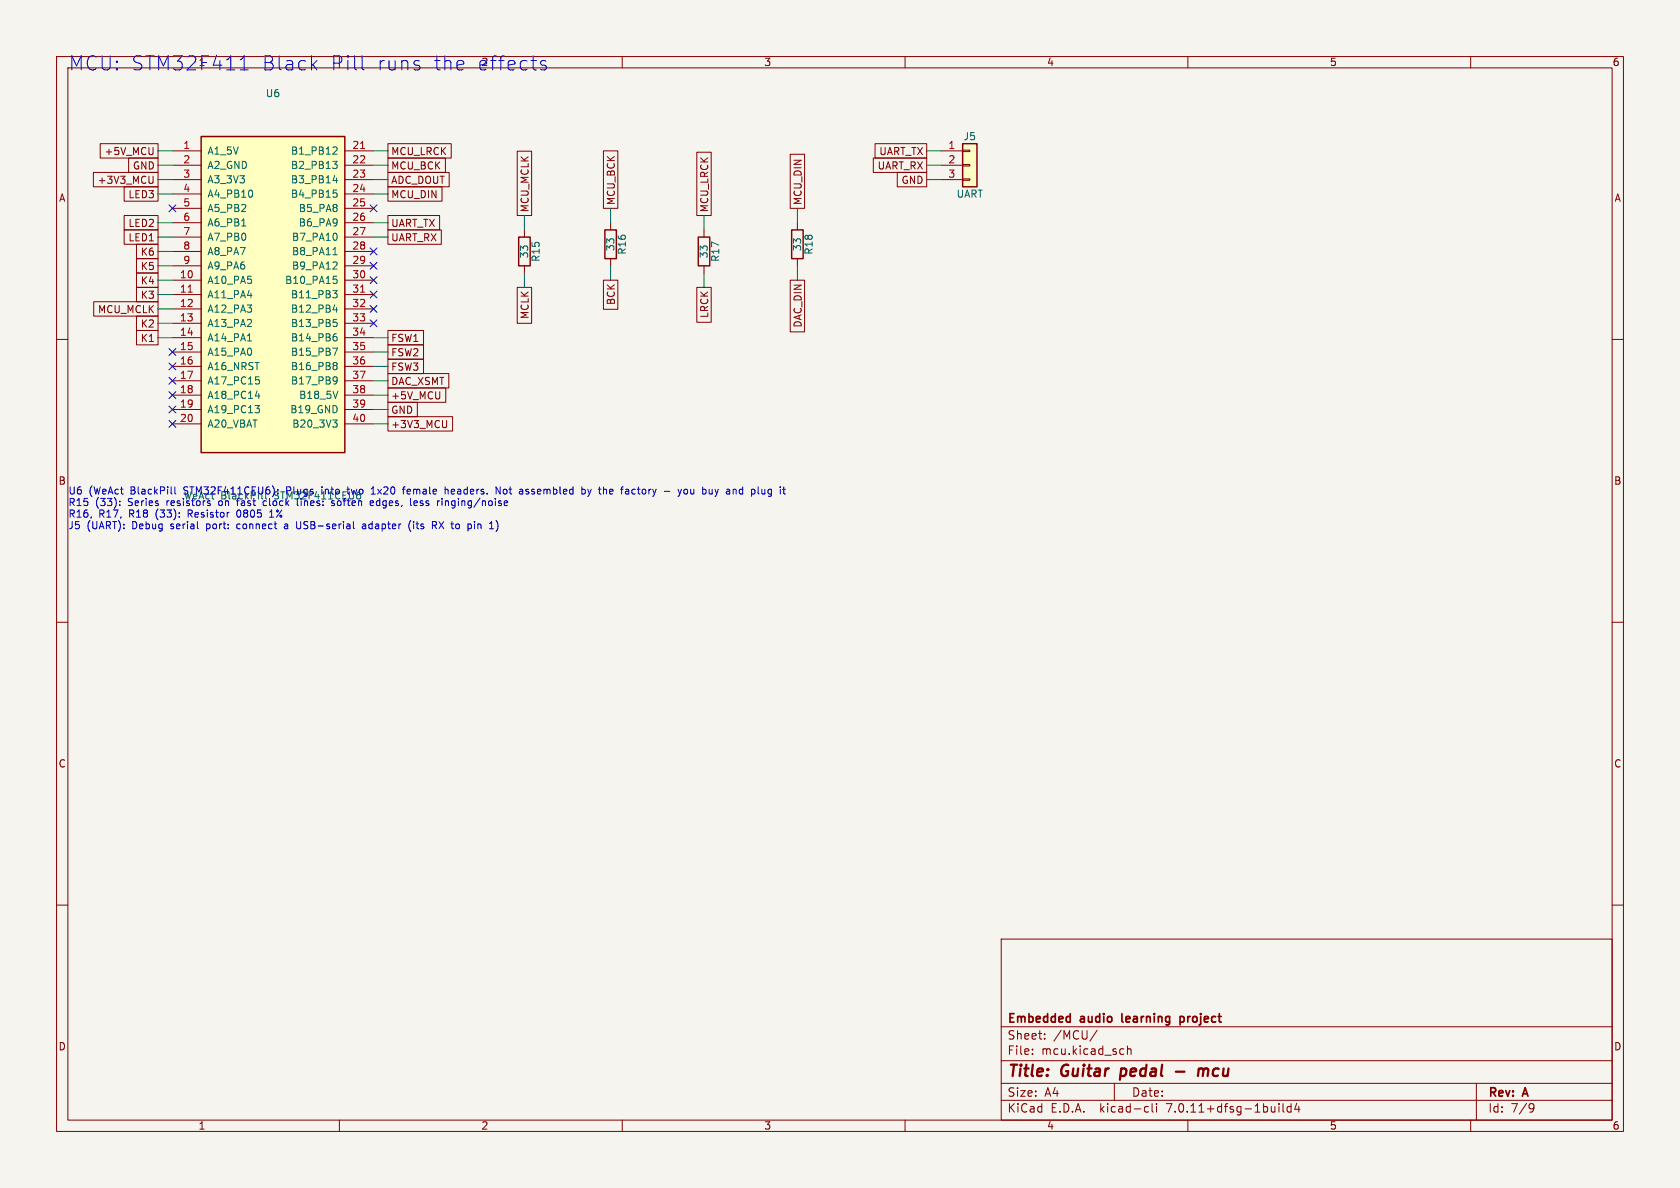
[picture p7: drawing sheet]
(kicad_sch
 (version 20230121)
 (generator eeschema)
 (paper "A4")
 (title_block
  (title "Guitar pedal - mcu")
  (company "Embedded audio learning project")
  (rev "A"))
 (lib_symbols
  (symbol "pedal:BlackPill_F411"
   (pin_names
    (offset 1.016)) (in_bom yes) (on_board yes)
   (property "Reference" "U" (at 0 35.56 0) (effects (font (size 1.27 1.27))))
   (property "Value" "BlackPill_F411" (at 0 -35.56 0) (effects (font (size 1.27 1.27))))
   (property "Footprint" "pedal:BlackPill_Sockets" (at 0 -38.1 0) (effects (font (size 1.27 1.27)) hide))
   (property "Datasheet" "https://stm32-base.org/boards/STM32F411CEU6-WeAct-Black-Pill-V2.0.html" (at 0 -40.64 0) (effects (font (size 1.27 1.27)) hide))
   (symbol "BlackPill_F411_0_1"
    (rectangle (start -12.7 27.94) (end 12.7 -27.94) (stroke (width 0.254) (type default)) (fill (type background))))
   (symbol "BlackPill_F411_1_1"
    (pin passive line (at -17.78 25.4 0) (length 5.08) (name "A1_5V" (effects (font (size 1.27 1.27)))) (number "1" (effects (font (size 1.27 1.27)))))
    (pin passive line (at -17.78 22.86 0) (length 5.08) (name "A2_GND" (effects (font (size 1.27 1.27)))) (number "2" (effects (font (size 1.27 1.27)))))
    (pin passive line (at -17.78 20.32 0) (length 5.08) (name "A3_3V3" (effects (font (size 1.27 1.27)))) (number "3" (effects (font (size 1.27 1.27)))))
    (pin bidirectional line (at -17.78 17.78 0) (length 5.08) (name "A4_PB10" (effects (font (size 1.27 1.27)))) (number "4" (effects (font (size 1.27 1.27)))))
    (pin bidirectional line (at -17.78 15.24 0) (length 5.08) (name "A5_PB2" (effects (font (size 1.27 1.27)))) (number "5" (effects (font (size 1.27 1.27)))))
    (pin bidirectional line (at -17.78 12.7 0) (length 5.08) (name "A6_PB1" (effects (font (size 1.27 1.27)))) (number "6" (effects (font (size 1.27 1.27)))))
    (pin bidirectional line (at -17.78 10.16 0) (length 5.08) (name "A7_PB0" (effects (font (size 1.27 1.27)))) (number "7" (effects (font (size 1.27 1.27)))))
    (pin bidirectional line (at -17.78 7.62 0) (length 5.08) (name "A8_PA7" (effects (font (size 1.27 1.27)))) (number "8" (effects (font (size 1.27 1.27)))))
    (pin bidirectional line (at -17.78 5.08 0) (length 5.08) (name "A9_PA6" (effects (font (size 1.27 1.27)))) (number "9" (effects (font (size 1.27 1.27)))))
    (pin bidirectional line (at -17.78 2.54 0) (length 5.08) (name "A10_PA5" (effects (font (size 1.27 1.27)))) (number "10" (effects (font (size 1.27 1.27)))))
    (pin bidirectional line (at -17.78 0 0) (length 5.08) (name "A11_PA4" (effects (font (size 1.27 1.27)))) (number "11" (effects (font (size 1.27 1.27)))))
    (pin bidirectional line (at -17.78 -2.54 0) (length 5.08) (name "A12_PA3" (effects (font (size 1.27 1.27)))) (number "12" (effects (font (size 1.27 1.27)))))
    (pin bidirectional line (at -17.78 -5.08 0) (length 5.08) (name "A13_PA2" (effects (font (size 1.27 1.27)))) (number "13" (effects (font (size 1.27 1.27)))))
    (pin bidirectional line (at -17.78 -7.62 0) (length 5.08) (name "A14_PA1" (effects (font (size 1.27 1.27)))) (number "14" (effects (font (size 1.27 1.27)))))
    (pin bidirectional line (at -17.78 -10.16 0) (length 5.08) (name "A15_PA0" (effects (font (size 1.27 1.27)))) (number "15" (effects (font (size 1.27 1.27)))))
    (pin bidirectional line (at -17.78 -12.7 0) (length 5.08) (name "A16_NRST" (effects (font (size 1.27 1.27)))) (number "16" (effects (font (size 1.27 1.27)))))
    (pin bidirectional line (at -17.78 -15.24 0) (length 5.08) (name "A17_PC15" (effects (font (size 1.27 1.27)))) (number "17" (effects (font (size 1.27 1.27)))))
    (pin bidirectional line (at -17.78 -17.78 0) (length 5.08) (name "A18_PC14" (effects (font (size 1.27 1.27)))) (number "18" (effects (font (size 1.27 1.27)))))
    (pin bidirectional line (at -17.78 -20.32 0) (length 5.08) (name "A19_PC13" (effects (font (size 1.27 1.27)))) (number "19" (effects (font (size 1.27 1.27)))))
    (pin passive line (at -17.78 -22.86 0) (length 5.08) (name "A20_VBAT" (effects (font (size 1.27 1.27)))) (number "20" (effects (font (size 1.27 1.27)))))
    (pin bidirectional line (at 17.78 25.4 180) (length 5.08) (name "B1_PB12" (effects (font (size 1.27 1.27)))) (number "21" (effects (font (size 1.27 1.27)))))
    (pin bidirectional line (at 17.78 22.86 180) (length 5.08) (name "B2_PB13" (effects (font (size 1.27 1.27)))) (number "22" (effects (font (size 1.27 1.27)))))
    (pin bidirectional line (at 17.78 20.32 180) (length 5.08) (name "B3_PB14" (effects (font (size 1.27 1.27)))) (number "23" (effects (font (size 1.27 1.27)))))
    (pin bidirectional line (at 17.78 17.78 180) (length 5.08) (name "B4_PB15" (effects (font (size 1.27 1.27)))) (number "24" (effects (font (size 1.27 1.27)))))
    (pin bidirectional line (at 17.78 15.24 180) (length 5.08) (name "B5_PA8" (effects (font (size 1.27 1.27)))) (number "25" (effects (font (size 1.27 1.27)))))
    (pin bidirectional line (at 17.78 12.7 180) (length 5.08) (name "B6_PA9" (effects (font (size 1.27 1.27)))) (number "26" (effects (font (size 1.27 1.27)))))
    (pin bidirectional line (at 17.78 10.16 180) (length 5.08) (name "B7_PA10" (effects (font (size 1.27 1.27)))) (number "27" (effects (font (size 1.27 1.27)))))
    (pin bidirectional line (at 17.78 7.62 180) (length 5.08) (name "B8_PA11" (effects (font (size 1.27 1.27)))) (number "28" (effects (font (size 1.27 1.27)))))
    (pin bidirectional line (at 17.78 5.08 180) (length 5.08) (name "B9_PA12" (effects (font (size 1.27 1.27)))) (number "29" (effects (font (size 1.27 1.27)))))
    (pin bidirectional line (at 17.78 2.54 180) (length 5.08) (name "B10_PA15" (effects (font (size 1.27 1.27)))) (number "30" (effects (font (size 1.27 1.27)))))
    (pin bidirectional line (at 17.78 0 180) (length 5.08) (name "B11_PB3" (effects (font (size 1.27 1.27)))) (number "31" (effects (font (size 1.27 1.27)))))
    (pin bidirectional line (at 17.78 -2.54 180) (length 5.08) (name "B12_PB4" (effects (font (size 1.27 1.27)))) (number "32" (effects (font (size 1.27 1.27)))))
    (pin bidirectional line (at 17.78 -5.08 180) (length 5.08) (name "B13_PB5" (effects (font (size 1.27 1.27)))) (number "33" (effects (font (size 1.27 1.27)))))
    (pin bidirectional line (at 17.78 -7.62 180) (length 5.08) (name "B14_PB6" (effects (font (size 1.27 1.27)))) (number "34" (effects (font (size 1.27 1.27)))))
    (pin bidirectional line (at 17.78 -10.16 180) (length 5.08) (name "B15_PB7" (effects (font (size 1.27 1.27)))) (number "35" (effects (font (size 1.27 1.27)))))
    (pin bidirectional line (at 17.78 -12.7 180) (length 5.08) (name "B16_PB8" (effects (font (size 1.27 1.27)))) (number "36" (effects (font (size 1.27 1.27)))))
    (pin bidirectional line (at 17.78 -15.24 180) (length 5.08) (name "B17_PB9" (effects (font (size 1.27 1.27)))) (number "37" (effects (font (size 1.27 1.27)))))
    (pin passive line (at 17.78 -17.78 180) (length 5.08) (name "B18_5V" (effects (font (size 1.27 1.27)))) (number "38" (effects (font (size 1.27 1.27)))))
    (pin passive line (at 17.78 -20.32 180) (length 5.08) (name "B19_GND" (effects (font (size 1.27 1.27)))) (number "39" (effects (font (size 1.27 1.27)))))
    (pin passive line (at 17.78 -22.86 180) (length 5.08) (name "B20_3V3" (effects (font (size 1.27 1.27)))) (number "40" (effects (font (size 1.27 1.27)))))))
  (symbol "Device:R"
   (pin_numbers hide)
   (pin_names
    (offset 0)) (in_bom yes) (on_board yes)
   (property "Reference" "R" (at 2.032 0 90) (effects (font (size 1.27 1.27))))
   (property "Value" "R" (at 0 0 90) (effects (font (size 1.27 1.27))))
   (property "Footprint" "" (at -1.778 0 90) (effects (font (size 1.27 1.27)) hide))
   (property "Datasheet" "~" (at 0 0 0) (effects (font (size 1.27 1.27)) hide))
   (symbol "R_0_1"
    (rectangle (start -1.016 -2.54) (end 1.016 2.54) (stroke (width 0.254) (type default)) (fill (type none))))
   (symbol "R_1_1"
    (pin passive line (at 0 3.81 270) (length 1.27) (name "~" (effects (font (size 1.27 1.27)))) (number "1" (effects (font (size 1.27 1.27)))))
    (pin passive line (at 0 -3.81 90) (length 1.27) (name "~" (effects (font (size 1.27 1.27)))) (number "2" (effects (font (size 1.27 1.27)))))))
  (symbol "Connector_Generic:Conn_01x03"
   (pin_names
    (offset 1.016) hide) (in_bom yes) (on_board yes)
   (property "Reference" "J" (at 0 5.08 0) (effects (font (size 1.27 1.27))))
   (property "Value" "Conn_01x03" (at 0 -5.08 0) (effects (font (size 1.27 1.27))))
   (property "Footprint" "" (at 0 0 0) (effects (font (size 1.27 1.27)) hide))
   (property "Datasheet" "~" (at 0 0 0) (effects (font (size 1.27 1.27)) hide))
   (symbol "Conn_01x03_1_1"
    (rectangle (start -1.27 -2.413) (end 0 -2.667) (stroke (width 0.1524) (type default)) (fill (type none)))
    (rectangle (start -1.27 0.127) (end 0 -0.127) (stroke (width 0.1524) (type default)) (fill (type none)))
    (rectangle (start -1.27 2.667) (end 0 2.413) (stroke (width 0.1524) (type default)) (fill (type none)))
    (rectangle (start -1.27 3.81) (end 1.27 -3.81) (stroke (width 0.254) (type default)) (fill (type background)))
    (pin passive line (at -5.08 2.54 0) (length 3.81) (name "Pin_1" (effects (font (size 1.27 1.27)))) (number "1" (effects (font (size 1.27 1.27)))))
    (pin passive line (at -5.08 0 0) (length 3.81) (name "Pin_2" (effects (font (size 1.27 1.27)))) (number "2" (effects (font (size 1.27 1.27)))))
    (pin passive line (at -5.08 -2.54 0) (length 3.81) (name "Pin_3" (effects (font (size 1.27 1.27)))) (number "3" (effects (font (size 1.27 1.27))))))))
 (text "MCU: STM32F411 Black Pill runs the effects" (at 12 10 0) (effects (font (size 2.5 2.5)) (justify left top)))
 (symbol
  (lib_id "pedal:BlackPill_F411") (at 48.26 52.07 0) (unit 1) (in_bom yes) (on_board yes) (dnp no)
  (property "Reference" "U6" (at 48.26 16.51 0) (effects (font (size 1.27 1.27))))
  (property "Value" "WeAct BlackPill STM32F411CEU6" (at 48.26 87.63 0) (effects (font (size 1.27 1.27))))
  (property "Footprint" "pedal:BlackPill_Sockets" (at 48.26 52.07 0) (effects (font (size 1.27 1.27)) hide))
  (property "Datasheet" "https://stm32-base.org/boards/STM32F411CEU6-WeAct-Black-Pill-V2.0.html" (at 48.26 52.07 0) (effects (font (size 1.27 1.27)) hide))
  (property "MPN" "WeAct BlackPill V3.0 STM32F411CEU6 (25 MHz HSE)" (at 48.26 52.07 0) (effects (font (size 1.27 1.27)) hide))
  (property "Description" "Plugs into two 1x20 female headers. Not assembled by the factory - you buy and plug it" (at 48.26 52.07 0) (effects (font (size 1.27 1.27)) hide))
  (property "Assembly" "HAND" (at 48.26 52.07 0) (effects (font (size 1.27 1.27)) hide)) (pin "1") (pin "2") (pin "3") (pin "4") (pin "5") (pin "6") (pin "7") (pin "8") (pin "9") (pin "10") (pin "11") (pin "12") (pin "13") (pin "14") (pin "15") (pin "16") (pin "17") (pin "18") (pin "19") (pin "20") (pin "21") (pin "22") (pin "23") (pin "24") (pin "25") (pin "26") (pin "27") (pin "28") (pin "29") (pin "30") (pin "31") (pin "32") (pin "33") (pin "34") (pin "35") (pin "36") (pin "37") (pin "38") (pin "39") (pin "40"))
 (wire (pts (xy 30.48 26.67) (xy 27.94 26.67)) (stroke (width 0) (type default)))
 (global_label "+5V_MCU"
  (shape passive) (at 27.94 26.67 180) (fields_autoplaced) (effects (font (size 1.27 1.27)) (justify right))
  (property "Intersheetrefs" "${INTERSHEET_REFS}" (at 27.94 26.67 0) (effects (font (size 1 1)) hide)))
 (wire (pts (xy 30.48 29.21) (xy 27.94 29.21)) (stroke (width 0) (type default)))
 (global_label "GND"
  (shape passive) (at 27.94 29.21 180) (fields_autoplaced) (effects (font (size 1.27 1.27)) (justify right))
  (property "Intersheetrefs" "${INTERSHEET_REFS}" (at 27.94 29.21 0) (effects (font (size 1 1)) hide)))
 (wire (pts (xy 30.48 31.75) (xy 27.94 31.75)) (stroke (width 0) (type default)))
 (global_label "+3V3_MCU"
  (shape passive) (at 27.94 31.75 180) (fields_autoplaced) (effects (font (size 1.27 1.27)) (justify right))
  (property "Intersheetrefs" "${INTERSHEET_REFS}" (at 27.94 31.75 0) (effects (font (size 1 1)) hide)))
 (wire (pts (xy 30.48 34.29) (xy 27.94 34.29)) (stroke (width 0) (type default)))
 (global_label "LED3"
  (shape passive) (at 27.94 34.29 180) (fields_autoplaced) (effects (font (size 1.27 1.27)) (justify right))
  (property "Intersheetrefs" "${INTERSHEET_REFS}" (at 27.94 34.29 0) (effects (font (size 1 1)) hide)))
 (no_connect (at 30.48 36.83))
 (wire (pts (xy 30.48 39.37) (xy 27.94 39.37)) (stroke (width 0) (type default)))
 (global_label "LED2"
  (shape passive) (at 27.94 39.37 180) (fields_autoplaced) (effects (font (size 1.27 1.27)) (justify right))
  (property "Intersheetrefs" "${INTERSHEET_REFS}" (at 27.94 39.37 0) (effects (font (size 1 1)) hide)))
 (wire (pts (xy 30.48 41.91) (xy 27.94 41.91)) (stroke (width 0) (type default)))
 (global_label "LED1"
  (shape passive) (at 27.94 41.91 180) (fields_autoplaced) (effects (font (size 1.27 1.27)) (justify right))
  (property "Intersheetrefs" "${INTERSHEET_REFS}" (at 27.94 41.91 0) (effects (font (size 1 1)) hide)))
 (wire (pts (xy 30.48 44.45) (xy 27.94 44.45)) (stroke (width 0) (type default)))
 (global_label "K6"
  (shape passive) (at 27.94 44.45 180) (fields_autoplaced) (effects (font (size 1.27 1.27)) (justify right))
  (property "Intersheetrefs" "${INTERSHEET_REFS}" (at 27.94 44.45 0) (effects (font (size 1 1)) hide)))
 (wire (pts (xy 30.48 46.99) (xy 27.94 46.99)) (stroke (width 0) (type default)))
 (global_label "K5"
  (shape passive) (at 27.94 46.99 180) (fields_autoplaced) (effects (font (size 1.27 1.27)) (justify right))
  (property "Intersheetrefs" "${INTERSHEET_REFS}" (at 27.94 46.99 0) (effects (font (size 1 1)) hide)))
 (wire (pts (xy 30.48 49.53) (xy 27.94 49.53)) (stroke (width 0) (type default)))
 (global_label "K4"
  (shape passive) (at 27.94 49.53 180) (fields_autoplaced) (effects (font (size 1.27 1.27)) (justify right))
  (property "Intersheetrefs" "${INTERSHEET_REFS}" (at 27.94 49.53 0) (effects (font (size 1 1)) hide)))
 (wire (pts (xy 30.48 52.07) (xy 27.94 52.07)) (stroke (width 0) (type default)))
 (global_label "K3"
  (shape passive) (at 27.94 52.07 180) (fields_autoplaced) (effects (font (size 1.27 1.27)) (justify right))
  (property "Intersheetrefs" "${INTERSHEET_REFS}" (at 27.94 52.07 0) (effects (font (size 1 1)) hide)))
 (wire (pts (xy 30.48 54.61) (xy 27.94 54.61)) (stroke (width 0) (type default)))
 (global_label "MCU_MCLK"
  (shape passive) (at 27.94 54.61 180) (fields_autoplaced) (effects (font (size 1.27 1.27)) (justify right))
  (property "Intersheetrefs" "${INTERSHEET_REFS}" (at 27.94 54.61 0) (effects (font (size 1 1)) hide)))
 (wire (pts (xy 30.48 57.15) (xy 27.94 57.15)) (stroke (width 0) (type default)))
 (global_label "K2"
  (shape passive) (at 27.94 57.15 180) (fields_autoplaced) (effects (font (size 1.27 1.27)) (justify right))
  (property "Intersheetrefs" "${INTERSHEET_REFS}" (at 27.94 57.15 0) (effects (font (size 1 1)) hide)))
 (wire (pts (xy 30.48 59.69) (xy 27.94 59.69)) (stroke (width 0) (type default)))
 (global_label "K1"
  (shape passive) (at 27.94 59.69 180) (fields_autoplaced) (effects (font (size 1.27 1.27)) (justify right))
  (property "Intersheetrefs" "${INTERSHEET_REFS}" (at 27.94 59.69 0) (effects (font (size 1 1)) hide)))
 (no_connect (at 30.48 62.23))
 (no_connect (at 30.48 64.77))
 (no_connect (at 30.48 67.31))
 (no_connect (at 30.48 69.85))
 (no_connect (at 30.48 72.39))
 (no_connect (at 30.48 74.93))
 (wire (pts (xy 66.04 26.67) (xy 68.58 26.67)) (stroke (width 0) (type default)))
 (global_label "MCU_LRCK"
  (shape passive) (at 68.58 26.67 0) (fields_autoplaced) (effects (font (size 1.27 1.27)) (justify left))
  (property "Intersheetrefs" "${INTERSHEET_REFS}" (at 68.58 26.67 0) (effects (font (size 1 1)) hide)))
 (wire (pts (xy 66.04 29.21) (xy 68.58 29.21)) (stroke (width 0) (type default)))
 (global_label "MCU_BCK"
  (shape passive) (at 68.58 29.21 0) (fields_autoplaced) (effects (font (size 1.27 1.27)) (justify left))
  (property "Intersheetrefs" "${INTERSHEET_REFS}" (at 68.58 29.21 0) (effects (font (size 1 1)) hide)))
 (wire (pts (xy 66.04 31.75) (xy 68.58 31.75)) (stroke (width 0) (type default)))
 (global_label "ADC_DOUT"
  (shape passive) (at 68.58 31.75 0) (fields_autoplaced) (effects (font (size 1.27 1.27)) (justify left))
  (property "Intersheetrefs" "${INTERSHEET_REFS}" (at 68.58 31.75 0) (effects (font (size 1 1)) hide)))
 (wire (pts (xy 66.04 34.29) (xy 68.58 34.29)) (stroke (width 0) (type default)))
 (global_label "MCU_DIN"
  (shape passive) (at 68.58 34.29 0) (fields_autoplaced) (effects (font (size 1.27 1.27)) (justify left))
  (property "Intersheetrefs" "${INTERSHEET_REFS}" (at 68.58 34.29 0) (effects (font (size 1 1)) hide)))
 (no_connect (at 66.04 36.83))
 (wire (pts (xy 66.04 39.37) (xy 68.58 39.37)) (stroke (width 0) (type default)))
 (global_label "UART_TX"
  (shape passive) (at 68.58 39.37 0) (fields_autoplaced) (effects (font (size 1.27 1.27)) (justify left))
  (property "Intersheetrefs" "${INTERSHEET_REFS}" (at 68.58 39.37 0) (effects (font (size 1 1)) hide)))
 (wire (pts (xy 66.04 41.91) (xy 68.58 41.91)) (stroke (width 0) (type default)))
 (global_label "UART_RX"
  (shape passive) (at 68.58 41.91 0) (fields_autoplaced) (effects (font (size 1.27 1.27)) (justify left))
  (property "Intersheetrefs" "${INTERSHEET_REFS}" (at 68.58 41.91 0) (effects (font (size 1 1)) hide)))
 (no_connect (at 66.04 44.45))
 (no_connect (at 66.04 46.99))
 (no_connect (at 66.04 49.53))
 (no_connect (at 66.04 52.07))
 (no_connect (at 66.04 54.61))
 (no_connect (at 66.04 57.15))
 (wire (pts (xy 66.04 59.69) (xy 68.58 59.69)) (stroke (width 0) (type default)))
 (global_label "FSW1"
  (shape passive) (at 68.58 59.69 0) (fields_autoplaced) (effects (font (size 1.27 1.27)) (justify left))
  (property "Intersheetrefs" "${INTERSHEET_REFS}" (at 68.58 59.69 0) (effects (font (size 1 1)) hide)))
 (wire (pts (xy 66.04 62.23) (xy 68.58 62.23)) (stroke (width 0) (type default)))
 (global_label "FSW2"
  (shape passive) (at 68.58 62.23 0) (fields_autoplaced) (effects (font (size 1.27 1.27)) (justify left))
  (property "Intersheetrefs" "${INTERSHEET_REFS}" (at 68.58 62.23 0) (effects (font (size 1 1)) hide)))
 (wire (pts (xy 66.04 64.77) (xy 68.58 64.77)) (stroke (width 0) (type default)))
 (global_label "FSW3"
  (shape passive) (at 68.58 64.77 0) (fields_autoplaced) (effects (font (size 1.27 1.27)) (justify left))
  (property "Intersheetrefs" "${INTERSHEET_REFS}" (at 68.58 64.77 0) (effects (font (size 1 1)) hide)))
 (wire (pts (xy 66.04 67.31) (xy 68.58 67.31)) (stroke (width 0) (type default)))
 (global_label "DAC_XSMT"
  (shape passive) (at 68.58 67.31 0) (fields_autoplaced) (effects (font (size 1.27 1.27)) (justify left))
  (property "Intersheetrefs" "${INTERSHEET_REFS}" (at 68.58 67.31 0) (effects (font (size 1 1)) hide)))
 (wire (pts (xy 66.04 69.85) (xy 68.58 69.85)) (stroke (width 0) (type default)))
 (global_label "+5V_MCU"
  (shape passive) (at 68.58 69.85 0) (fields_autoplaced) (effects (font (size 1.27 1.27)) (justify left))
  (property "Intersheetrefs" "${INTERSHEET_REFS}" (at 68.58 69.85 0) (effects (font (size 1 1)) hide)))
 (wire (pts (xy 66.04 72.39) (xy 68.58 72.39)) (stroke (width 0) (type default)))
 (global_label "GND"
  (shape passive) (at 68.58 72.39 0) (fields_autoplaced) (effects (font (size 1.27 1.27)) (justify left))
  (property "Intersheetrefs" "${INTERSHEET_REFS}" (at 68.58 72.39 0) (effects (font (size 1 1)) hide)))
 (wire (pts (xy 66.04 74.93) (xy 68.58 74.93)) (stroke (width 0) (type default)))
 (global_label "+3V3_MCU"
  (shape passive) (at 68.58 74.93 0) (fields_autoplaced) (effects (font (size 1.27 1.27)) (justify left))
  (property "Intersheetrefs" "${INTERSHEET_REFS}" (at 68.58 74.93 0) (effects (font (size 1 1)) hide)))
 (symbol
  (lib_id "Device:R") (at 92.71 44.45 0) (unit 1) (in_bom yes) (on_board yes) (dnp no)
  (property "Reference" "R15" (at 94.742 44.45 90) (effects (font (size 1.27 1.27))))
  (property "Value" "33" (at 92.71 44.45 90) (effects (font (size 1.27 1.27))))
  (property "Footprint" "Resistor_SMD:R_0805_2012Metric" (at 92.71 44.45 0) (effects (font (size 1.27 1.27)) hide))
  (property "Datasheet" "~" (at 92.71 44.45 0) (effects (font (size 1.27 1.27)) hide))
  (property "MPN" "0805 33 1%" (at 92.71 44.45 0) (effects (font (size 1.27 1.27)) hide))
  (property "Description" "Series resistors on fast clock lines: soften edges, less ringing/noise" (at 92.71 44.45 0) (effects (font (size 1.27 1.27)) hide))
  (property "Assembly" "FACTORY" (at 92.71 44.45 0) (effects (font (size 1.27 1.27)) hide)) (pin "1") (pin "2"))
 (wire (pts (xy 92.71 40.64) (xy 92.71 38.1)) (stroke (width 0) (type default)))
 (global_label "MCU_MCLK"
  (shape passive) (at 92.71 38.1 90) (fields_autoplaced) (effects (font (size 1.27 1.27)) (justify left))
  (property "Intersheetrefs" "${INTERSHEET_REFS}" (at 92.71 38.1 0) (effects (font (size 1 1)) hide)))
 (wire (pts (xy 92.71 48.26) (xy 92.71 50.8)) (stroke (width 0) (type default)))
 (global_label "MCLK"
  (shape passive) (at 92.71 50.8 270) (fields_autoplaced) (effects (font (size 1.27 1.27)) (justify right))
  (property "Intersheetrefs" "${INTERSHEET_REFS}" (at 92.71 50.8 0) (effects (font (size 1 1)) hide)))
 (symbol
  (lib_id "Device:R") (at 107.95 43.18 0) (unit 1) (in_bom yes) (on_board yes) (dnp no)
  (property "Reference" "R16" (at 109.982 43.18 90) (effects (font (size 1.27 1.27))))
  (property "Value" "33" (at 107.95 43.18 90) (effects (font (size 1.27 1.27))))
  (property "Footprint" "Resistor_SMD:R_0805_2012Metric" (at 107.95 43.18 0) (effects (font (size 1.27 1.27)) hide))
  (property "Datasheet" "~" (at 107.95 43.18 0) (effects (font (size 1.27 1.27)) hide))
  (property "MPN" "0805 33 1%" (at 107.95 43.18 0) (effects (font (size 1.27 1.27)) hide))
  (property "Description" "Resistor 0805 1%" (at 107.95 43.18 0) (effects (font (size 1.27 1.27)) hide))
  (property "Assembly" "FACTORY" (at 107.95 43.18 0) (effects (font (size 1.27 1.27)) hide)) (pin "1") (pin "2"))
 (wire (pts (xy 107.95 39.37) (xy 107.95 36.83)) (stroke (width 0) (type default)))
 (global_label "MCU_BCK"
  (shape passive) (at 107.95 36.83 90) (fields_autoplaced) (effects (font (size 1.27 1.27)) (justify left))
  (property "Intersheetrefs" "${INTERSHEET_REFS}" (at 107.95 36.83 0) (effects (font (size 1 1)) hide)))
 (wire (pts (xy 107.95 46.99) (xy 107.95 49.53)) (stroke (width 0) (type default)))
 (global_label "BCK"
  (shape passive) (at 107.95 49.53 270) (fields_autoplaced) (effects (font (size 1.27 1.27)) (justify right))
  (property "Intersheetrefs" "${INTERSHEET_REFS}" (at 107.95 49.53 0) (effects (font (size 1 1)) hide)))
 (symbol
  (lib_id "Device:R") (at 124.46 44.45 0) (unit 1) (in_bom yes) (on_board yes) (dnp no)
  (property "Reference" "R17" (at 126.492 44.45 90) (effects (font (size 1.27 1.27))))
  (property "Value" "33" (at 124.46 44.45 90) (effects (font (size 1.27 1.27))))
  (property "Footprint" "Resistor_SMD:R_0805_2012Metric" (at 124.46 44.45 0) (effects (font (size 1.27 1.27)) hide))
  (property "Datasheet" "~" (at 124.46 44.45 0) (effects (font (size 1.27 1.27)) hide))
  (property "MPN" "0805 33 1%" (at 124.46 44.45 0) (effects (font (size 1.27 1.27)) hide))
  (property "Description" "Resistor 0805 1%" (at 124.46 44.45 0) (effects (font (size 1.27 1.27)) hide))
  (property "Assembly" "FACTORY" (at 124.46 44.45 0) (effects (font (size 1.27 1.27)) hide)) (pin "1") (pin "2"))
 (wire (pts (xy 124.46 40.64) (xy 124.46 38.1)) (stroke (width 0) (type default)))
 (global_label "MCU_LRCK"
  (shape passive) (at 124.46 38.1 90) (fields_autoplaced) (effects (font (size 1.27 1.27)) (justify left))
  (property "Intersheetrefs" "${INTERSHEET_REFS}" (at 124.46 38.1 0) (effects (font (size 1 1)) hide)))
 (wire (pts (xy 124.46 48.26) (xy 124.46 50.8)) (stroke (width 0) (type default)))
 (global_label "LRCK"
  (shape passive) (at 124.46 50.8 270) (fields_autoplaced) (effects (font (size 1.27 1.27)) (justify right))
  (property "Intersheetrefs" "${INTERSHEET_REFS}" (at 124.46 50.8 0) (effects (font (size 1 1)) hide)))
 (symbol
  (lib_id "Device:R") (at 140.97 43.18 0) (unit 1) (in_bom yes) (on_board yes) (dnp no)
  (property "Reference" "R18" (at 143.002 43.18 90) (effects (font (size 1.27 1.27))))
  (property "Value" "33" (at 140.97 43.18 90) (effects (font (size 1.27 1.27))))
  (property "Footprint" "Resistor_SMD:R_0805_2012Metric" (at 140.97 43.18 0) (effects (font (size 1.27 1.27)) hide))
  (property "Datasheet" "~" (at 140.97 43.18 0) (effects (font (size 1.27 1.27)) hide))
  (property "MPN" "0805 33 1%" (at 140.97 43.18 0) (effects (font (size 1.27 1.27)) hide))
  (property "Description" "Resistor 0805 1%" (at 140.97 43.18 0) (effects (font (size 1.27 1.27)) hide))
  (property "Assembly" "FACTORY" (at 140.97 43.18 0) (effects (font (size 1.27 1.27)) hide)) (pin "1") (pin "2"))
 (wire (pts (xy 140.97 39.37) (xy 140.97 36.83)) (stroke (width 0) (type default)))
 (global_label "MCU_DIN"
  (shape passive) (at 140.97 36.83 90) (fields_autoplaced) (effects (font (size 1.27 1.27)) (justify left))
  (property "Intersheetrefs" "${INTERSHEET_REFS}" (at 140.97 36.83 0) (effects (font (size 1 1)) hide)))
 (wire (pts (xy 140.97 46.99) (xy 140.97 49.53)) (stroke (width 0) (type default)))
 (global_label "DAC_DIN"
  (shape passive) (at 140.97 49.53 270) (fields_autoplaced) (effects (font (size 1.27 1.27)) (justify right))
  (property "Intersheetrefs" "${INTERSHEET_REFS}" (at 140.97 49.53 0) (effects (font (size 1 1)) hide)))
 (symbol
  (lib_id "Connector_Generic:Conn_01x03") (at 171.45 29.21 0) (unit 1) (in_bom yes) (on_board yes) (dnp no)
  (property "Reference" "J5" (at 171.45 24.13 0) (effects (font (size 1.27 1.27))))
  (property "Value" "UART" (at 171.45 34.29 0) (effects (font (size 1.27 1.27))))
  (property "Footprint" "Connector_PinHeader_2.54mm:PinHeader_1x03_P2.54mm_Vertical" (at 171.45 29.21 0) (effects (font (size 1.27 1.27)) hide))
  (property "Datasheet" "~" (at 171.45 29.21 0) (effects (font (size 1.27 1.27)) hide))
  (property "MPN" "2.54mm header 1x3" (at 171.45 29.21 0) (effects (font (size 1.27 1.27)) hide))
  (property "Description" "Debug serial port: connect a USB-serial adapter (its RX to pin 1)" (at 171.45 29.21 0) (effects (font (size 1.27 1.27)) hide))
  (property "Assembly" "HAND" (at 171.45 29.21 0) (effects (font (size 1.27 1.27)) hide)) (pin "1") (pin "2") (pin "3"))
 (wire (pts (xy 166.37 26.67) (xy 163.83 26.67)) (stroke (width 0) (type default)))
 (global_label "UART_TX"
  (shape passive) (at 163.83 26.67 180) (fields_autoplaced) (effects (font (size 1.27 1.27)) (justify right))
  (property "Intersheetrefs" "${INTERSHEET_REFS}" (at 163.83 26.67 0) (effects (font (size 1 1)) hide)))
 (wire (pts (xy 166.37 29.21) (xy 163.83 29.21)) (stroke (width 0) (type default)))
 (global_label "UART_RX"
  (shape passive) (at 163.83 29.21 180) (fields_autoplaced) (effects (font (size 1.27 1.27)) (justify right))
  (property "Intersheetrefs" "${INTERSHEET_REFS}" (at 163.83 29.21 0) (effects (font (size 1 1)) hide)))
 (wire (pts (xy 166.37 31.75) (xy 163.83 31.75)) (stroke (width 0) (type default)))
 (global_label "GND"
  (shape passive) (at 163.83 31.75 180) (fields_autoplaced) (effects (font (size 1.27 1.27)) (justify right))
  (property "Intersheetrefs" "${INTERSHEET_REFS}" (at 163.83 31.75 0) (effects (font (size 1 1)) hide)))
 (text "U6 (WeAct BlackPill STM32F411CEU6): Plugs into two 1x20 female headers. Not assembled by the factory - you buy and plug it\nR15 (33): Series resistors on fast clock lines: soften edges, less ringing/noise\nR16, R17, R18 (33): Resistor 0805 1%\nJ5 (UART): Debug serial port: connect a USB-serial adapter (its RX to pin 1)" (at 12 86.26 0) (effects (font (size 1.27 1.27)) (justify left top)))
 (sheet_instances (path ""
   (page "7"))))
